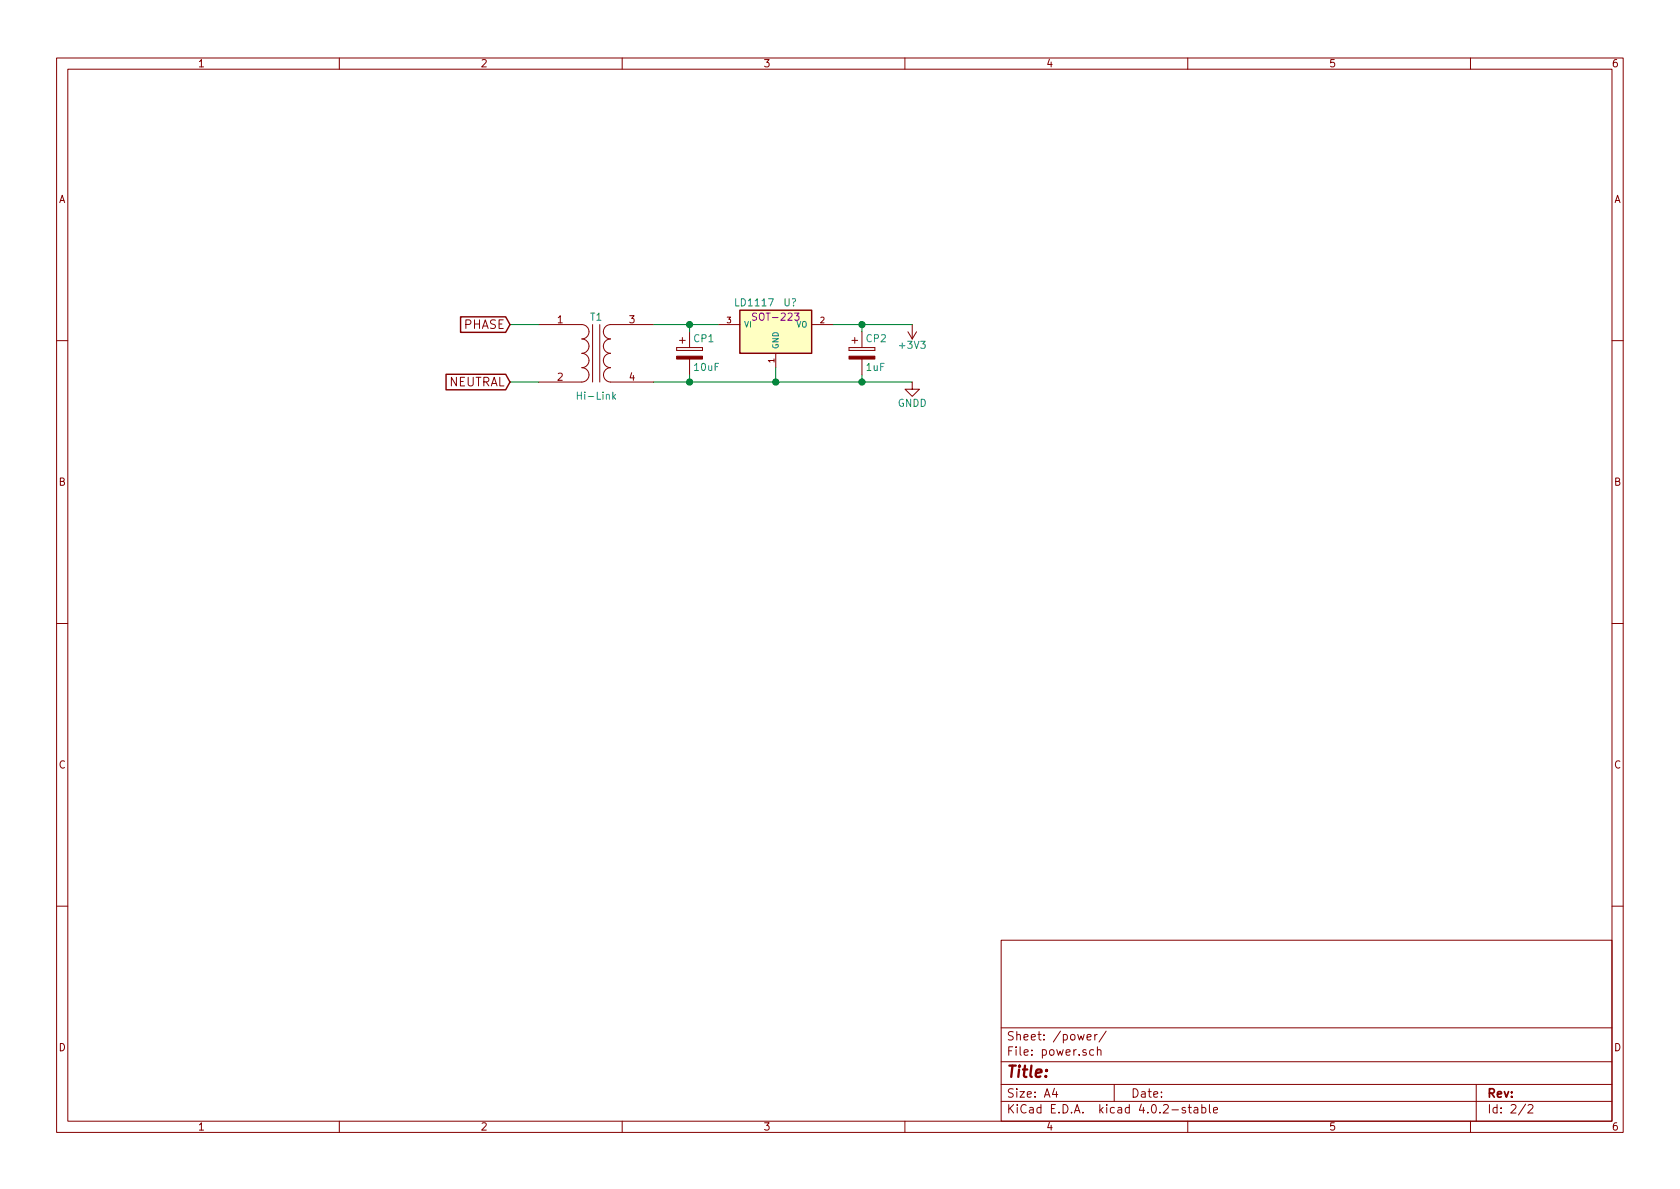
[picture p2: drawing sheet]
<svg xmlns="http://www.w3.org/2000/svg" width="297mm" height="210mm" viewBox="0 0 297 210" stroke-linecap="round" stroke-linejoin="round" font-family="sans-serif">
<g fill="none" stroke="#840000" stroke-width=".18">
<path d="M10 10.3h277v189.9h-277zM12 12.2h273v186.1h-273zM60 10.3v1.9M110 10.3v1.9M160 10.3v1.9M210 10.3v1.9M260 10.3v1.9M95.2 57.4h7.7a1.27 1.27 0 0 1 1.2 1.3 1.27 1.27 0 0 1-1.2 1.2 1.27 1.27 0 0 1 1.2 1.3 1.27 1.27 0 0 1-1.2 1.3 1.27 1.27 0 0 1 1.2 1.2 1.27 1.27 0 0 1-1.2 1.3 1.27 1.27 0 0 1 1.2 1.3 1.27 1.27 0 0 1-1.2 1.3h-7.7M104.8 57.4v10.2M106 57.4v10.2M115.6 57.4h-7.7a1.27 1.27 0 0 0-1.2 1.3 1.27 1.27 0 0 0 1.2 1.2 1.27 1.27 0 0 0-1.2 1.3 1.27 1.27 0 0 0 1.2 1.3 1.27 1.27 0 0 0-1.2 1.2 1.27 1.27 0 0 0 1.2 1.3 1.27 1.27 0 0 0-1.2 1.3 1.27 1.27 0 0 0 1.2 1.3h7.7M120.6 59.7v1"/>
<path d="M121.9 58.7v2.8M127 57.4h3.8M143.5 57.4h3.8M151.1 59.7v1M152.4 58.7v2.8M160.5 58.7l.8 1.2M161.3 57.4v2.5M162.1 58.7l-.8 1.2M10 60.2h2M119.6 61.5v.5zM119.6 62h4.6zM119.6 61.5h4.6z"/>
<path d="M120.1 60.2h1.1M121.9 63.5v2.8M124.2 61.5v.5zM137.2 62.5v2.5M150.1 61.5v.5zM150.1 62h4.6zM150.1 61.5h4.6zM150.6 60.2h1M152.4 63.5v2.8M154.7 61.5v.5zM161.3 67.6v1.2h1.3l-1.3 1.3-1.3-1.3h1.3M285 60.2h2"/>
<path d="M10 110.3h2M285 110.3h2M10 160.2h2M177 166.3h108v32h-108zM285 160.2h2M60 198.3v1.9M110 198.3v1.9M160 198.3v1.9M177 194.8h108M177 191.8h108M177 187.8h108M177 181.8h108"/>
<path d="M186.4 192.5l-.3 1h.9M186.8 193v1M192.2 183.4l.7-.1v-.3l-.5-.1-.2 .2 .1 .7h.6M193.4 185.7l-.5-.1-.2 .3v.6l.2 .1 .5-.1M193.6 182.9v1M194 182.9l-.4 .3M194 185.7l.2-.1 .4 .1 .1 .9M194 185.1v1.5M195.6 182.3l-1.3 2M197 191.8v3M209.6 195.9a.37 .37 0 0 0-.6 .1l.1 .3 .5 .1 .1 .1-.3 .3-.4-.1M210 198.3v1.9"/>
<path d="M210.1 195.8h.5M210.3 195.3v1.3l.3 .2M211.2 195.9h.5l.1 .9M211.8 196.2l-.5 .1-.2 .2 .2 .3 .5-.1M212.5 195.9l.4-.1 .3 .3-.1 .6h-.6M212.5 195.3v1.5M213.8 195.3v1.3l.2 .2M214.6 196.3l.7-.1-.1-.3-.4-.1-.2 .2v.7h.6M260 198.3v1.9M261 191.8v6.5M269.7 195.2l-1.2 2M270.2 195.5l.2-.2h.4l.2 .5-.9 1h.9"/>
</g>
<path d="M108.5 70.1l.3 .5M108.8 69.7l-.4 .5" fill="none" stroke="#008484" stroke-width=".18"/>
<g fill="#840000" stroke="#840000" stroke-width=".18">
<path d="M119.6 63h4.6v.5h-4.6z"/>
<path d="M150.1 63h4.6v.5h-4.6z"/>
</g>
<path d="M130.8 54.9h12.7v7.6h-12.7z" fill="#ffffc2" stroke="#ffffc2" stroke-width=".18"/>
<path d="M81.4 56h8l.8 1.4-.8 1.4h-8zM130.8 54.9h12.7v7.6h-12.7zM78.9 66.2h10.5l.8 1.4-.8 1.3h-10.5z" fill="none" stroke="#840000" stroke-width=".25"/>
<path d="M133.8 55.4l-.7 .1v.3l.5 .3 .2 .3-.3 .2h-.5" fill="none" stroke="#840084" stroke-width=".18"/>
<path d="M90.2 57.4h5M115.6 57.4h11.4M121.9 57.4v1.3M147.3 57.4h14M152.4 57.4v1.3M90.2 67.6h5M115.6 67.6h45.7M121.9 66.3v1.3M137.2 65v2.6M152.4 66.3v1.3" fill="none" stroke="#008400" stroke-width=".18"/>
<g fill="#008400" stroke="#008400" stroke-width=".25">
<circle cx="152.4" cy="57.4" r=".51"/>
<circle cx="152.4" cy="67.6" r=".51"/>
<circle cx="137.2" cy="67.6" r=".51"/>
<circle cx="121.9" cy="67.6" r=".51"/>
<circle cx="121.9" cy="57.4" r=".51"/>
</g>
<text font-size="2.8" fill="#840000" x="178" y="190.5">Title:</text>
<g font-size="2.1" fill="#840000">
<text x="81.9" y="58.2">PHASE</text>
<text x="79.1" y="68.3">NEUTRAL</text>
<text x="178" y="184">Sheet: /power/</text>
<text x="178" y="186.7">File: power.sch</text>
<text x="178" y="196.9">KiCad E.D.A. kicad 4.0.2-stable</text>
<text x="178" y="194.1">Size: A4</text>
<text x="200" y="194.1">Date:</text>
<text x="263" y="194.1">Rev:</text>
<text x="263" y="196.9">Id: 2/2</text>
</g>
<g font-size="1.8" fill="#840000">
<text x="35" y="11.9">1</text>
<text x="85" y="11.9">2</text>
<text x="135" y="11.9">3</text>
<text x="185" y="11.9">4</text>
<text x="235" y="11.9">5</text>
<text x="285" y="11.9">6</text>
<text x="10.4" y="35.9">A</text>
<text x="285.4" y="35.9">A</text>
<text x="98.6" y="57.1">1</text>
<text x="111.3" y="57.1">3</text>
<text x="98.6" y="67.3">2</text>
<text x="111.3" y="67.3">4</text>
<text x="10.4" y="85.9">B</text>
<text x="285.4" y="85.9">B</text>
<text x="10.4" y="135.9">C</text>
<text x="285.4" y="135.9">C</text>
<text x="10.4" y="185.9">D</text>
<text x="285.4" y="185.9">D</text>
<text x="35" y="199.9">1</text>
<text x="85" y="199.9">2</text>
<text x="135" y="199.9">3</text>
<text x="185" y="199.9">4</text>
<text x="235" y="199.9">5</text>
<text x="285" y="199.9">6</text>
</g>
<g font-size="1.8" fill="#008484">
<text x="104.4" y="56.7">T1</text>
<text x="130.2" y="54.1">LD1117</text>
<text x="138.5" y="54.1">U?</text>
<text x="122.7" y="60.5">CP1</text>
<text x="122.8" y="65.6">10uF</text>
<text x="153.2" y="65.6">1uF</text>
<text x="153.2" y="60.5">CP2</text>
<text x="159.2" y="61.7">+3V3</text>
<text x="102.4" y="70.7">Hi-Link</text>
<text x="158.7" y="71.9">GNDD</text>
</g>
<text font-size="1.8" fill="#840084" x="133.6" y="56.7">SOT-223</text>
<g font-size="1.4" fill="#840000">
<text x="128.5" y="57.1">3</text>
<text x="145" y="57.1">2</text>
<text x="136.9" y="64.1" transform="rotate(-90 136.9 64.1)">1</text>
</g>
<g font-size="1.4" fill="#008484">
<text x="131.6" y="57.9">VI</text>
<text x="140.7" y="57.9">VO</text>
<text x="137.7" y="61.7" transform="rotate(-90 137.7 61.7)">GND</text>
</g>
</svg>
